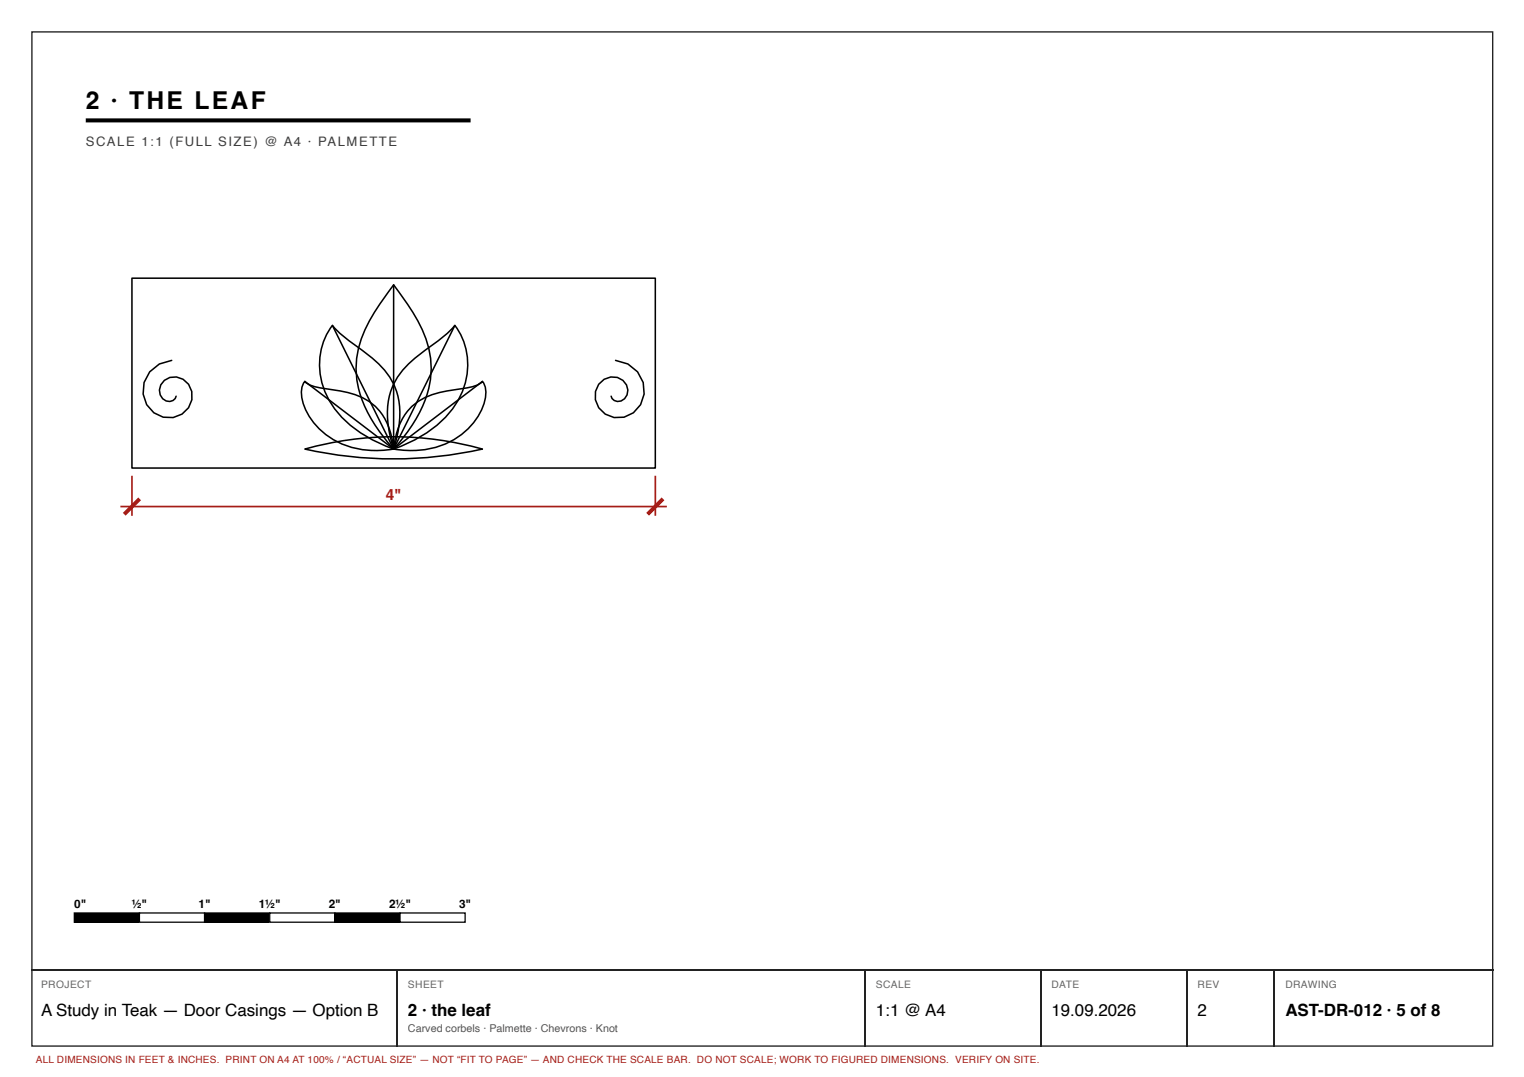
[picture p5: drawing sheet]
<svg xmlns="http://www.w3.org/2000/svg" width="297mm" height="210mm" viewBox="0 0 297 210" stroke-linecap="round" stroke-linejoin="round" font-family="sans-serif">
<path d="M6.2 6.2h284.7v197.7h-284.7z" fill="none" stroke="#222" stroke-width=".26"/>
<path d="M16.7 23.5h75" fill="none" stroke="#000" stroke-width=".79" stroke-linecap="butt"/>
<g fill="none" stroke="#000" stroke-width=".3">
<path d="M25.7 54.2h102v37h-102zM76.7 55.5a42.7 42.7 0 0 1 6.2 10.4 17.4 17.4 0 0 1-1.6 15.3l-2.8 4.1-1.8 2.2a26.4 26.4 0 0 1-7.2-13.7 19.6 19.6 0 0 1 3.8-13.4zM76.7 55.5v32M33.5 70.2a5.8 5.8 0 0 0-5.3 3.9 5.8 5.8 0 0 0 1.8 6.3 4.5 4.5 0 0 0 5.1 .5 4.5 4.5 0 0 0 2.3-4.6 3.3 3.3 0 0 0-2.6-2.8 3.3 3.3 0 0 0-3.5 1.5 2.03 2.03 0 0 0 .1 2.4 2.03 2.03 0 0 0 2.3 .7l.4-.4 .2-.5M59.4 74.3a5.3 5.3 0 0 0 3.1 1.3l3.5 .5a11.5 11.5 0 0 1 9.1 5.6l.7 1.7 .5 1.9 .4 2.2a16.2 16.2 0 0 1-15-4.5 9.8 9.8 0 0 1-2.9-7.3l.2-.8zM59.4 74.3l17.3 13.2M64.8 63.4a30.4 30.4 0 0 0 5.9 4.9 15.7 15.7 0 0 1 6.9 9 18.6 18.6 0 0 1-.9 10.2 23.9 23.9 0 0 1-11.9-8.5 13.4 13.4 0 0 1 0-15.6zM64.8 63.4l11.9 24.1M79.5 71l2.2-1.8 3.3-2.5a18.8 18.8 0 0 0 3.6-3.3 13.5 13.5 0 0 1-1 17 24.8 24.8 0 0 1-10.9 7.1 17.6 17.6 0 0 1-.4-11.7 13.3 13.3 0 0 1 3.2-4.8zM80.2 79.3a14.2 14.2 0 0 1 8.5-3.4l1.1-.1a7.8 7.8 0 0 0 4.2-1.5 5.3 5.3 0 0 1-.1 5.4 14.4 14.4 0 0 1-12.7 8.1h-2.2l-2.3-.3a13.2 13.2 0 0 1 3.5-8.2zM88.6 63.4l-11.9 24.1M94 74.3l-17.3 13.2"/>
<path d="M120 70.2a5.8 5.8 0 0 1 5.2 3.9 5.8 5.8 0 0 1-1.8 6.3 4.5 4.5 0 0 1-5.1 .5 4.5 4.5 0 0 1-2.2-4.6 3.3 3.3 0 0 1 2.5-2.8 3.3 3.3 0 0 1 3.5 1.5 2.03 2.03 0 0 1-.1 2.4 2.03 2.03 0 0 1-2.3 .7l-.4-.4-.2-.5M59.4 87.5a63.6 63.6 0 0 1 34.6 0 78.9 78.9 0 0 1-34.6 0z"/>
</g>
<path d="M23.5 98.7h106.5M25.7 92.7v7.8M127.7 92.7v7.8" fill="none" stroke="#a51d17" stroke-width=".33"/>
<path d="M27.2 97.2l-3 3M129.2 97.2l-3 3" fill="none" stroke="#a51d17" stroke-width=".76" stroke-linecap="butt"/>
<path d="M14.5 177.9h12.7v1.8h-12.7z" fill="#000"/>
<path d="M14.5 177.9h12.7v1.8h-12.7z" fill="none" stroke="#000" stroke-width=".25"/>
<path d="M27.2 177.9h12.7v1.8h-12.7z" fill="#fff"/>
<path d="M27.2 177.9h12.7v1.8h-12.7zM39.9 177.9h12.7v1.8h-12.7z" fill="none" stroke="#000" stroke-width=".25"/>
<path d="M39.9 177.9h12.7v1.8h-12.7z" fill="#000"/>
<path d="M52.6 177.9h12.7v1.8h-12.7z" fill="#fff"/>
<path d="M52.6 177.9h12.7v1.8h-12.7zM65.3 177.9h12.7v1.8h-12.7z" fill="none" stroke="#000" stroke-width=".25"/>
<path d="M65.3 177.9h12.7v1.8h-12.7z" fill="#000"/>
<path d="M78 177.9h12.6v1.8h-12.6z" fill="#fff"/>
<path d="M78 177.9h12.6v1.8h-12.6z" fill="none" stroke="#000" stroke-width=".25"/>
<path d="M6.1 189h284.9M77.4 189.2v14.8M168.7 189.2v14.8M202.8 189.2v14.8M231.4 189.2v14.8M248.3 189.2v14.8" fill="none" stroke="#222" stroke-width=".26"/>
<text font-size="4.8" x="16.7" y="21.2">2 · THE LEAF</text>
<g font-size="3.3">
<text x="8" y="197.9">A Study in Teak — Door Casings — Option B</text>
<text x="79.5" y="197.9">2 · the leaf</text>
<text x="170.7" y="197.9">1:1 @ A4</text>
<text x="204.9" y="197.9">19.09.2026</text>
<text x="233.4" y="197.9">2</text>
<text x="250.5" y="197.9">AST-DR-012 · 5 of 8</text>
</g>
<text font-size="3" fill="#a51d17" x="75.2" y="97.5">4&quot;</text>
<text font-size="2.5" fill="#3d3d3d" x="16.7" y="28.4">SCALE 1:1 (FULL SIZE) @ A4 · PALMETTE</text>
<g font-size="2.3">
<text x="14.5" y="176.9">0&quot;</text>
<text x="25.7" y="176.9">½&quot;</text>
<text x="38.7" y="176.9">1&quot;</text>
<text x="50.4" y="176.9">1½&quot;</text>
<text x="64.1" y="176.9">2&quot;</text>
<text x="75.8" y="176.9">2½&quot;</text>
<text x="89.5" y="176.9">3&quot;</text>
</g>
<text font-size="2.1" fill="#555" x="79.5" y="201.1">Carved corbels · Palmette · Chevrons · Knot</text>
<g font-size="2" fill="#666">
<text x="8" y="192.6">PROJECT</text>
<text x="79.5" y="192.6">SHEET</text>
<text x="170.7" y="192.6">SCALE</text>
<text x="204.9" y="192.6">DATE</text>
<text x="233.4" y="192.6">REV</text>
<text x="250.5" y="192.6">DRAWING</text>
</g>
<text font-size="1.9" fill="#a51d17" x="7" y="207.2">ALL DIMENSIONS IN FEET &amp; INCHES. PRINT ON A4 AT 100% / “ACTUAL SIZE” — NOT “FIT TO PAGE” — AND CHECK THE SCALE BAR. DO NOT SCALE; WORK TO FIGURED DIMENSIONS. VERIFY ON SITE.</text>
</svg>
